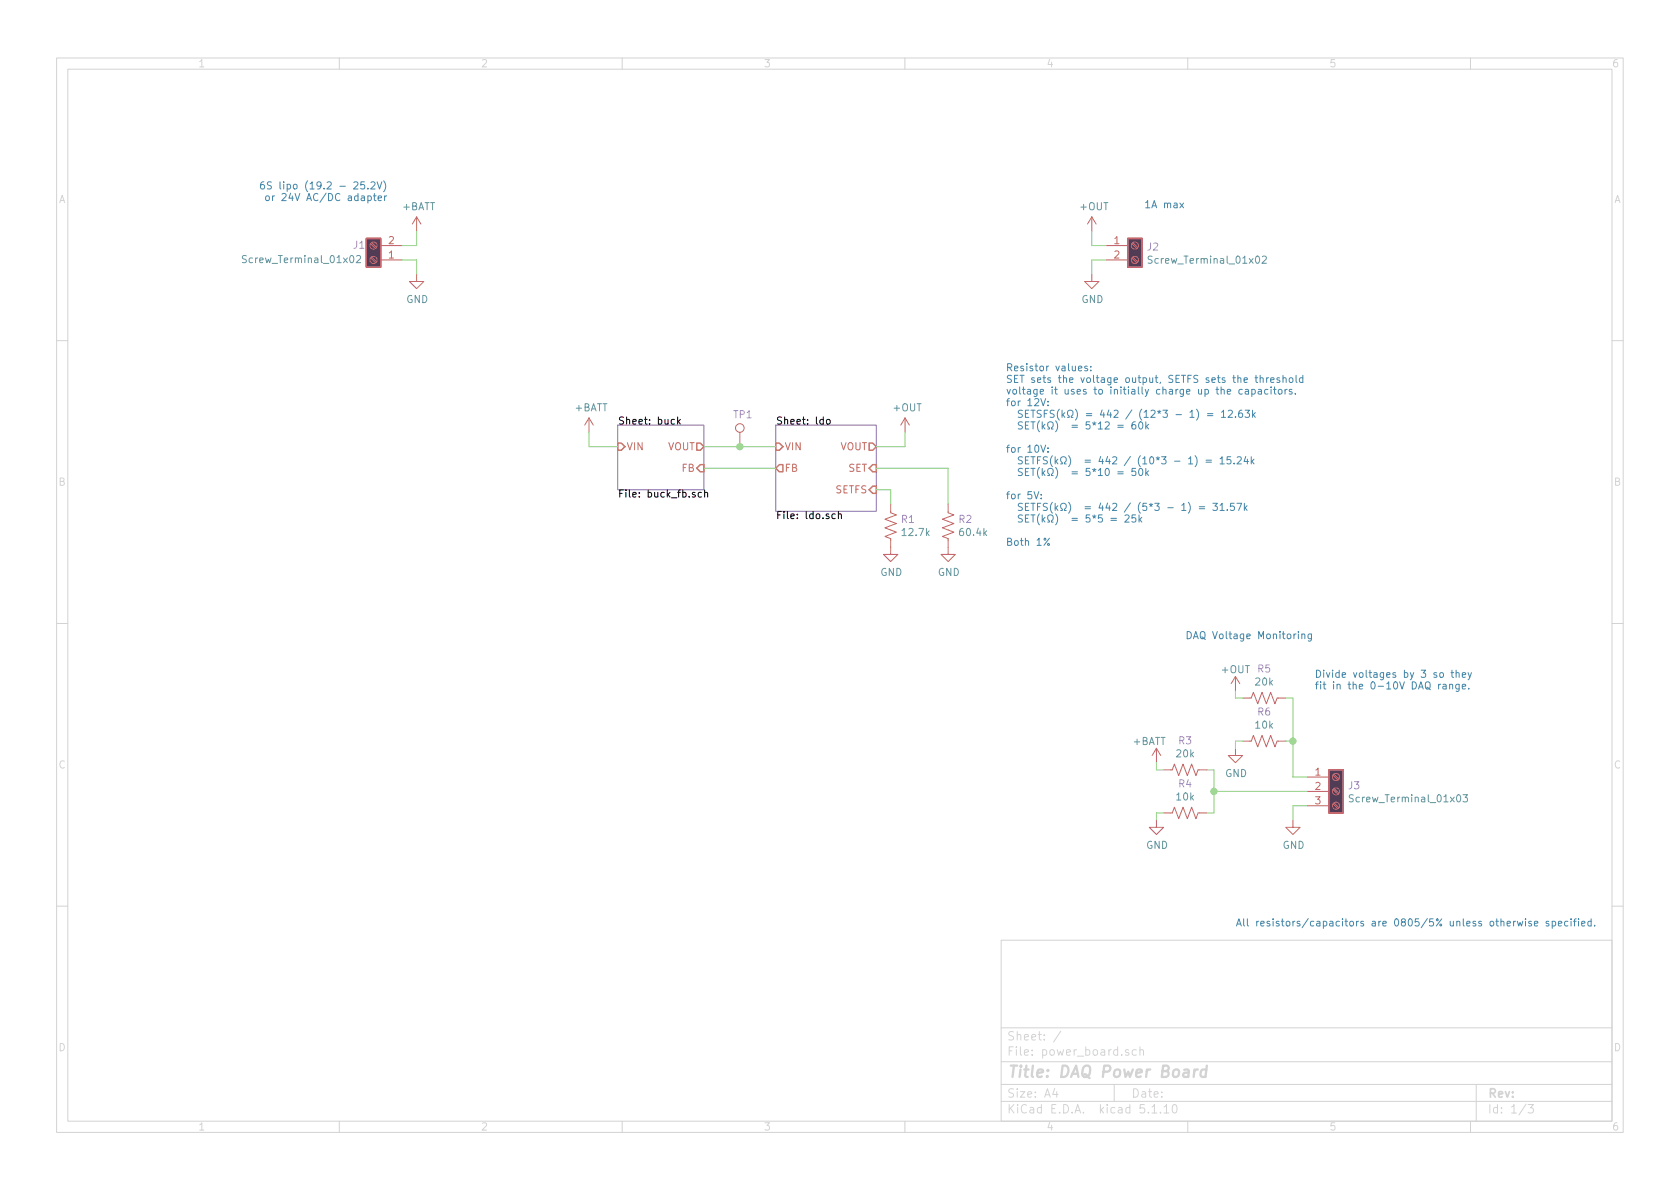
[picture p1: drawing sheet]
EESchema Schematic File Version 4
EELAYER 30 0
EELAYER END
$Descr A4 11693 8268
encoding utf-8
Sheet 1 3
Title "DAQ Power Board"
Date ""
Rev ""
Comp ""
Comment1 ""
Comment2 ""
Comment3 ""
Comment4 ""
$EndDescr
$Comp
L power:GND #PWR02
U 1 1
P 2900 1900
F 0 "#PWR02" H 2900 1650 50  0001 C CNN
F 1 "GND" H 2905 1727 50  0000 C CNN
F 2 "" H 2900 1900 50  0001 C CNN
F 3 "" H 2900 1900 50  0001 C CNN
	1    2900 1900
	1    0    0    -1  
$EndComp
$Comp
L power:GND #PWR013
U 1 1
P 9000 5700
F 0 "#PWR013" H 9000 5450 50  0001 C CNN
F 1 "GND" H 9005 5527 50  0000 C CNN
F 2 "" H 9000 5700 50  0001 C CNN
F 3 "" H 9000 5700 50  0001 C CNN
	1    9000 5700
	1    0    0    -1  
$EndComp
Wire Wire Line
	9000 5700 9000 5600
Wire Wire Line
	9000 5600 9100 5600
Text Notes 8250 4450 0    50   ~ 0
DAQ Voltage Monitoring
$Comp
L power:+BATT #PWR01
U 1 1
P 2900 1600
F 0 "#PWR01" H 2900 1450 50  0001 C CNN
F 1 "+BATT" H 2915 1773 50  0000 C CNN
F 2 "" H 2900 1600 50  0001 C CNN
F 3 "" H 2900 1600 50  0001 C CNN
	1    2900 1600
	1    0    0    -1  
$EndComp
Wire Wire Line
	2900 1700 2900 1600
Wire Wire Line
	2900 1800 2900 1900
Wire Wire Line
	2800 1800 2900 1800
$Sheet
S 4300 2950 600  450 
U 6153DA18
F0 "buck" 50
F1 "buck_fb.sch" 50
F2 "VIN" I L 4300 3100 50 
F3 "VOUT" O R 4900 3100 50 
F4 "FB" I R 4900 3250 50 
$EndSheet
$Comp
L power:+BATT #PWR03
U 1 1
P 4100 3000
F 0 "#PWR03" H 4100 2850 50  0001 C CNN
F 1 "+BATT" H 4115 3173 50  0000 C CNN
F 2 "" H 4100 3000 50  0001 C CNN
F 3 "" H 4100 3000 50  0001 C CNN
	1    4100 3000
	1    0    0    -1  
$EndComp
Wire Wire Line
	4100 3100 4100 3000
$Sheet
S 5400 2950 700  600 
U 6162A42B
F0 "ldo" 50
F1 "ldo.sch" 50
F2 "VIN" I L 5400 3100 50 
F3 "FB" O L 5400 3250 50 
F4 "VOUT" O R 6100 3100 50 
F5 "SETFS" I R 6100 3400 50 
F6 "SET" I R 6100 3250 50 
$EndSheet
Wire Wire Line
	6300 3000 6300 3100
Wire Wire Line
	6300 3100 6100 3100
$Comp
L Device:R_US R1
U 1 1
P 6200 3650
F 0 "R1" H 6268 3696 50  0000 L CNN
F 1 "12.7k" H 6268 3605 50  0000 L CNN
F 2 "Resistor_SMD:R_0805_2012Metric_Pad1.20x1.40mm_HandSolder" V 6240 3640 50  0001 C CNN
F 3 "~" H 6200 3650 50  0001 C CNN
	1    6200 3650
	1    0    0    -1  
$EndComp
$Comp
L power:GND #PWR04
U 1 1
P 6200 3800
F 0 "#PWR04" H 6200 3550 50  0001 C CNN
F 1 "GND" H 6205 3627 50  0000 C CNN
F 2 "" H 6200 3800 50  0001 C CNN
F 3 "" H 6200 3800 50  0001 C CNN
	1    6200 3800
	1    0    0    -1  
$EndComp
Wire Wire Line
	4900 3100 5150 3100
$Comp
L Connector:TestPoint TP1
U 1 1
P 5150 3100
F 0 "TP1" H 5100 3325 50  0000 L CNN
F 1 "TestPoint" H 5208 3127 50  0001 L CNN
F 2 "TestPoint:TestPoint_THTPad_2.0x2.0mm_Drill1.0mm" H 5350 3100 50  0001 C CNN
F 3 "~" H 5350 3100 50  0001 C CNN
	1    5150 3100
	1    0    0    -1  
$EndComp
Connection ~ 5150 3100
Wire Wire Line
	5150 3100 5400 3100
Wire Wire Line
	4100 3100 4300 3100
$Comp
L Device:R_US R6
U 1 1
P 8800 5150
F 0 "R6" V 8595 5150 50  0000 C CNN
F 1 "10k" V 8686 5150 50  0000 C CNN
F 2 "Resistor_SMD:R_0805_2012Metric_Pad1.20x1.40mm_HandSolder" V 8840 5140 50  0001 C CNN
F 3 "~" H 8800 5150 50  0001 C CNN
	1    8800 5150
	0    1    1    0   
$EndComp
$Comp
L power:GND #PWR012
U 1 1
P 8600 5200
F 0 "#PWR012" H 8600 4950 50  0001 C CNN
F 1 "GND" H 8605 5027 50  0000 C CNN
F 2 "" H 8600 5200 50  0001 C CNN
F 3 "" H 8600 5200 50  0001 C CNN
	1    8600 5200
	1    0    0    -1  
$EndComp
Wire Wire Line
	8600 5200 8600 5150
Wire Wire Line
	8600 5150 8650 5150
$Comp
L Device:R_US R5
U 1 1
P 8800 4850
F 0 "R5" V 8595 4850 50  0000 C CNN
F 1 "20k" V 8686 4850 50  0000 C CNN
F 2 "Resistor_SMD:R_0805_2012Metric_Pad1.20x1.40mm_HandSolder" V 8840 4840 50  0001 C CNN
F 3 "~" H 8800 4850 50  0001 C CNN
	1    8800 4850
	0    1    1    0   
$EndComp
Wire Wire Line
	8600 4800 8600 4850
Wire Wire Line
	8600 4850 8650 4850
Wire Wire Line
	8950 4850 9000 4850
Wire Wire Line
	9000 4850 9000 5150
Wire Wire Line
	9000 5150 8950 5150
Wire Wire Line
	8450 5650 8400 5650
Wire Wire Line
	8400 5350 8450 5350
Wire Wire Line
	8050 5350 8100 5350
Wire Wire Line
	8050 5300 8050 5350
$Comp
L Device:R_US R3
U 1 1
P 8250 5350
F 0 "R3" V 8045 5350 50  0000 C CNN
F 1 "20k" V 8136 5350 50  0000 C CNN
F 2 "Resistor_SMD:R_0805_2012Metric_Pad1.20x1.40mm_HandSolder" V 8290 5340 50  0001 C CNN
F 3 "~" H 8250 5350 50  0001 C CNN
	1    8250 5350
	0    1    1    0   
$EndComp
Wire Wire Line
	8050 5650 8100 5650
Wire Wire Line
	8050 5700 8050 5650
$Comp
L power:GND #PWR010
U 1 1
P 8050 5700
F 0 "#PWR010" H 8050 5450 50  0001 C CNN
F 1 "GND" H 8055 5527 50  0000 C CNN
F 2 "" H 8050 5700 50  0001 C CNN
F 3 "" H 8050 5700 50  0001 C CNN
	1    8050 5700
	1    0    0    -1  
$EndComp
$Comp
L Device:R_US R4
U 1 1
P 8250 5650
F 0 "R4" V 8045 5650 50  0000 C CNN
F 1 "10k" V 8136 5650 50  0000 C CNN
F 2 "Resistor_SMD:R_0805_2012Metric_Pad1.20x1.40mm_HandSolder" V 8290 5640 50  0001 C CNN
F 3 "~" H 8250 5650 50  0001 C CNN
	1    8250 5650
	0    1    1    0   
$EndComp
Wire Wire Line
	7600 1700 7600 1600
Wire Wire Line
	7700 1700 7600 1700
Wire Wire Line
	7600 1800 7700 1800
Wire Wire Line
	7600 1900 7600 1800
$Comp
L power:GND #PWR08
U 1 1
P 7600 1900
F 0 "#PWR08" H 7600 1650 50  0001 C CNN
F 1 "GND" H 7605 1727 50  0000 C CNN
F 2 "" H 7600 1900 50  0001 C CNN
F 3 "" H 7600 1900 50  0001 C CNN
	1    7600 1900
	1    0    0    -1  
$EndComp
$Comp
L Connector:Screw_Terminal_01x02 J2
U 1 1
P 7900 1700
F 0 "J2" H 7980 1692 50  0000 L CNN
F 1 "Screw_Terminal_01x02" H 7980 1601 50  0000 L CNN
F 2 "TerminalBlock_Phoenix:TerminalBlock_Phoenix_MKDS-1,5-2-5.08_1x02_P5.08mm_Horizontal" H 7900 1700 50  0001 C CNN
F 3 "~" H 7900 1700 50  0001 C CNN
	1    7900 1700
	1    0    0    -1  
$EndComp
Text Notes 8250 1450 2    50   ~ 0
1A max
Text Notes 7000 3800 0    50   ~ 0
Resistor values:\nSET sets the voltage output, SETFS sets the threshold \nvoltage it uses to initially charge up the capacitors.\nfor 12V:\n  SETSFS(kΩ) = 442 / (12*3 - 1) = 12.63k\n  SET(kΩ)  = 5*12 = 60k\n\nfor 10V:\n  SETFS(kΩ)  = 442 / (10*3 - 1) = 15.24k\n  SET(kΩ)  = 5*10 = 50k\n\nfor 5V:\n  SETFS(kΩ)  = 442 / (5*3 - 1) = 31.57k\n  SET(kΩ)  = 5*5 = 25k\n\nBoth 1%
$Comp
L power:+BATT #PWR09
U 1 1
P 8050 5300
F 0 "#PWR09" H 8050 5150 50  0001 C CNN
F 1 "+BATT" H 8000 5450 50  0000 C CNN
F 2 "" H 8050 5300 50  0001 C CNN
F 3 "" H 8050 5300 50  0001 C CNN
	1    8050 5300
	1    0    0    -1  
$EndComp
Wire Wire Line
	4900 3250 5400 3250
Wire Wire Line
	6100 3400 6200 3400
Wire Wire Line
	6200 3400 6200 3500
$Comp
L Device:R_US R2
U 1 1
P 6600 3650
F 0 "R2" H 6668 3696 50  0000 L CNN
F 1 "60.4k" H 6668 3605 50  0000 L CNN
F 2 "Resistor_SMD:R_0805_2012Metric_Pad1.20x1.40mm_HandSolder" V 6640 3640 50  0001 C CNN
F 3 "~" H 6600 3650 50  0001 C CNN
	1    6600 3650
	1    0    0    -1  
$EndComp
$Comp
L power:GND #PWR06
U 1 1
P 6600 3800
F 0 "#PWR06" H 6600 3550 50  0001 C CNN
F 1 "GND" H 6605 3627 50  0000 C CNN
F 2 "" H 6600 3800 50  0001 C CNN
F 3 "" H 6600 3800 50  0001 C CNN
	1    6600 3800
	1    0    0    -1  
$EndComp
Wire Wire Line
	6600 3500 6600 3250
Wire Wire Line
	6600 3250 6100 3250
Wire Wire Line
	2800 1700 2900 1700
Text Notes 2700 1400 2    50   ~ 0
6S lipo (19.2 - 25.2V)\nor 24V AC/DC adapter
$Comp
L Connector:Screw_Terminal_01x02 J1
U 1 1
P 2600 1800
F 0 "J1" H 2700 1700 50  0000 C CNN
F 1 "Screw_Terminal_01x02" H 3100 1800 50  0000 C CNN
F 2 "TerminalBlock_Phoenix:TerminalBlock_Phoenix_MKDS-1,5-2-5.08_1x02_P5.08mm_Horizontal" H 2600 1800 50  0001 C CNN
F 3 "~" H 2600 1800 50  0001 C CNN
	1    2600 1800
	-1   0    0    1   
$EndComp
$Comp
L Connector:Screw_Terminal_01x03 J3
U 1 1
P 9300 5500
F 0 "J3" H 9380 5542 50  0000 L CNN
F 1 "Screw_Terminal_01x03" H 9380 5451 50  0000 L CNN
F 2 "Connector_Phoenix_MC:PhoenixContact_MCV_1,5_3-G-3.5_1x03_P3.50mm_Vertical" H 9300 5500 50  0001 C CNN
F 3 "~" H 9300 5500 50  0001 C CNN
	1    9300 5500
	1    0    0    -1  
$EndComp
Wire Wire Line
	8450 5350 8450 5500
Wire Wire Line
	9100 5400 9000 5400
Wire Wire Line
	9000 5400 9000 5150
Connection ~ 9000 5150
Wire Wire Line
	9100 5500 8450 5500
Connection ~ 8450 5500
Wire Wire Line
	8450 5500 8450 5650
$Comp
L regulators:+OUT #PWR05
U 1 1
P 6300 3000
F 0 "#PWR05" H 6300 2850 50  0001 C CNN
F 1 "+OUT" H 6315 3173 50  0000 C CNN
F 2 "" H 6300 3000 50  0001 C CNN
F 3 "" H 6300 3000 50  0001 C CNN
	1    6300 3000
	1    0    0    -1  
$EndComp
$Comp
L regulators:+OUT #PWR07
U 1 1
P 7600 1600
F 0 "#PWR07" H 7600 1450 50  0001 C CNN
F 1 "+OUT" H 7615 1773 50  0000 C CNN
F 2 "" H 7600 1600 50  0001 C CNN
F 3 "" H 7600 1600 50  0001 C CNN
	1    7600 1600
	1    0    0    -1  
$EndComp
$Comp
L regulators:+OUT #PWR011
U 1 1
P 8600 4800
F 0 "#PWR011" H 8600 4650 50  0001 C CNN
F 1 "+OUT" H 8600 4950 50  0000 C CNN
F 2 "" H 8600 4800 50  0001 C CNN
F 3 "" H 8600 4800 50  0001 C CNN
	1    8600 4800
	1    0    0    -1  
$EndComp
Text Notes 9150 4800 0    50   ~ 0
Divide voltages by 3 so they\nfit in the 0-10V DAQ range.
Text Notes 8600 6450 0    50   ~ 0
All resistors/capacitors are 0805/5% unless otherwise specified.
$EndSCHEMATC
